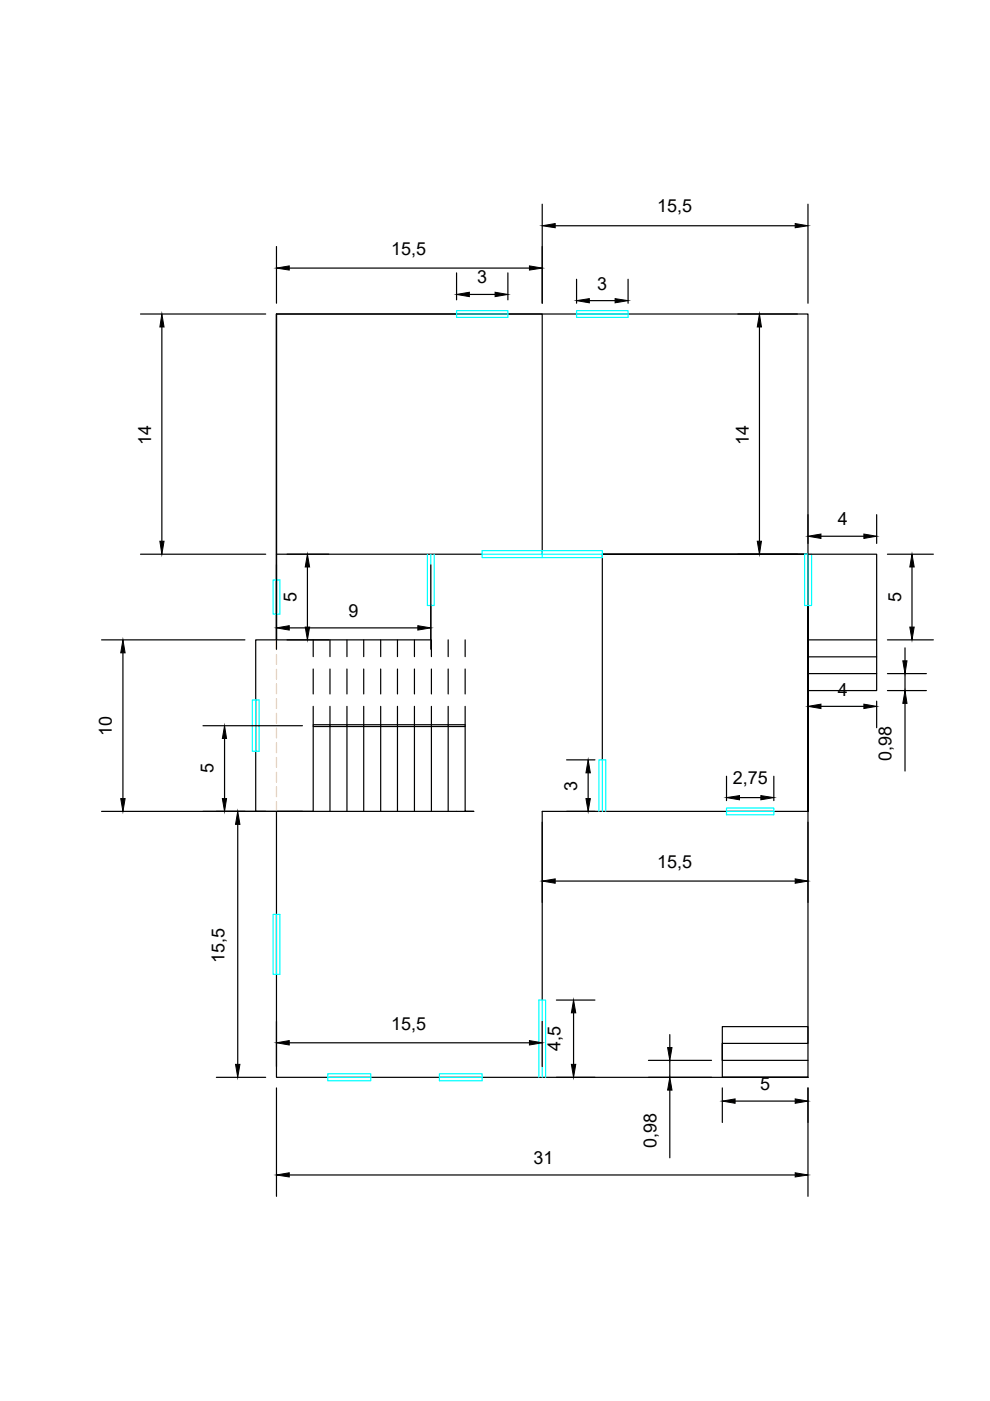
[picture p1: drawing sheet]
<svg xmlns="http://www.w3.org/2000/svg" width="210mm" height="297mm" viewBox="0 0 210 297" stroke-linecap="round" stroke-linejoin="round" font-family="sans-serif">
<!-- layer: 0 -->
<g fill="none" stroke="#000" stroke-width=".25">
<path d="M58.6 52.3v12M61.3 56.8h51M96.8 57.9v5.7M107.7 57.9v5.7M115 43.3v21M117.7 47.9h50.9M122.2 59.2v5.1M133.2 59.2v5.1M171.3 43.3v21M29.8 66.6h26.5M34.3 69.3v45.5M58.6 66.6h56.4v50.9"/>
<path d="M58.6 66.6v50.9h43.6M58.6 66.6v71.1M99.5 62.4h5.5M125 63.7h5.4M156.4 66.6h12.7M161 69.3v45.5M29.8 117.5h26.5M58.6 117.5v18.2h32.7v-7.3M60.9 117.5h8.8M91.3 119.7v18M171.3 117.5h-43.6h43.6v36.4M171.3 117.5v54.5v-54.5h-43.6v43.6"/>
<path d="M171.3 117.5h14.6v18.2h-14.6M171.3 109.1v6.1M174.1 113.7h9.1M185.9 109.1v6.1M188.2 117.5h9.7M21.5 135.7h30.4M26.1 138.4v30.9M60.9 135.7h8.8M61.3 133.1h27.3M65.2 120.2v12.8M66.4 135.7v3.5M70 135.7v3.5"/>
<path d="M73.6 135.7v3.5M77.1 135.7v3.5M80.7 135.7v3.5M84.3 135.7v3.5M87.9 135.7v3.5M91.5 135.7v3.5M95 135.7v3.5M98.6 135.7v3.5M171.3 139.3h14.6M185.9 135.7v10.7h-14.6M188.2 135.7h9.7M191.9 137.4v2.7"/>
<path d="M193.4 120.2v12.8M43 153.9h21.1M47.6 156.6v12.7M66.4 149.8v22.2h-12.2v-36.3h4.4v-69.1h112.7v105.4M66.4 154h32.2M66.4 153.7h32.2M66.4 141.8v5.3M70 141.8v5.3M70 149.8v22.2M73.6 141.8v5.3M73.6 149.8v22.2M77.1 141.8v5.3"/>
<path d="M77.1 149.8v22.2M80.7 141.8v5.3M80.7 149.8v22.2M84.3 141.8v5.3M84.3 149.8v22.2M87.9 141.8v5.3M87.9 149.8v22.2M91.5 141.8v5.3M91.5 149.8v22.2M95 141.8v5.3M95 149.8v22.2M98.6 149.8v22.2h1.8h-78.9"/>
<path d="M98.6 141.8v5.3M171.3 142.8h14.6M171.3 148.7v5.6M174.1 149.8h9.1M185.9 148.7v5.6M188.2 142.8h8.2M188.2 146.4h8.2M191.9 142.8v3.6M191.9 149.1v14.4M50.4 174.8v50.9M58.6 172v56.4h112.7v-56.4M120.1 161.1h6"/>
<path d="M124.7 163.9v5.4M154 164.6v5.1M156.8 169.1h4.5M164.1 164.6v5.1M171.3 172h-56.3v40M171.3 174.3v17M117.7 186.8h50.9M58.6 216.6v9.5M115 216.6v9.5M118 212h8.1M121.6 214.7v11M142 219.4v2.7"/>
<path d="M45.9 228.4h10.4M58.6 230.7v22.9M61.3 221.1h51M118 228.4h8.1M137.5 228.4h13.4M137.5 224.8h13.4M142 224.8v3.6M142 231.1v14.4M153.1 230.7v7.3M155.9 233.5h12.7M171.3 224.8h-18.2v-3.6h18.2v-3.5h-18.2v10.7h18.2h-18.2M171.3 230.7v22.9"/>
<path d="M61.3 249.1h107.3"/>
</g>
<!-- layer: Openings -->
<g fill="none" stroke="#0ff" stroke-width=".25">
<path d="M96.8 65.9h10.9v1.4h-10.9zM96.8 66.6h10.9M122.2 65.9h11v1.4h-11zM122.2 66.6h11M90.6 117.5v10.9h1.5v-10.9M91.3 117.5v10.9M102.2 116.7h12.8v1.5h-12.8zM102.2 117.5h25.5M115 116.7h12.7v1.5h-12.7M170.6 117.5h1.5v10.9h-1.5zM171.3 117.5v10.9M57.9 123h1.4v7.2h-1.4z"/>
<path d="M58.6 123v7.2M53.5 148.4h1.4v10.9h-1.4zM54.2 148.4v10.9M127 172v-10.9h1.4v10.9M127.7 161.1v10.9M154 171.3h10.1v1.4h-10.1zM154 172h10.1M57.9 193.9h1.4v12.7h-1.4zM58.6 193.9v12.7M115 212v16.4M69.5 227.7h9.1v1.4h-9.1zM69.5 228.4h9.1"/>
<path d="M93.2 227.7h9v1.4h-9zM93.2 228.4h9M114.2 228.4v-16.4h1.5v16.4"/>
</g>
<!-- layer: Dotted -->
<path d="M58.6 135.7v2M58.6 138.8v2.1M58.6 141.9v2.1M58.6 145v2.1M58.6 148.2v2M58.6 151.2v2.1M58.6 154.4v2M58.6 157.5v2.1M58.6 160.6v2.1M58.6 163.7v2.1M58.6 166.8v2.1M58.6 170v2" fill="none" stroke="#ffbf7f" stroke-width=".25"/>
<!-- layer: 0 -->
<g fill="#000" stroke="#000" stroke-width=".21">
<path d="M58.6 56.8l2.7-.4v.9zM112.3 56.4l2.7 .4-2.7 .5zM115 47.9l2.7-.5v.9zM168.6 47.4l2.7 .5-2.7 .4zM34.3 66.6l.5 2.7h-.9zM96.8 62.4l2.7-.4v.9zM105 62l2.7 .4-2.7 .5zM122.2 63.7l2.8-.4v.9zM130.4 63.3l2.8 .4-2.8 .5zM161 66.6l.4 2.7h-.8zM33.9 114.8h.9l-.5 2.7zM160.6 114.8h.8l-.4 2.7z"/>
<path d="M171.3 113.7l2.8-.5v1zM183.2 113.2l2.7 .5-2.7 .5zM26.1 135.7l.4 2.7h-.9zM58.6 133.1l2.7-.4v.9zM65.2 117.5l.4 2.7h-.9zM64.7 133h.9l-.4 2.7zM88.6 132.7l2.7 .4-2.7 .5zM193.4 117.5l.4 2.7h-.9zM192.9 133h.9l-.4 2.7zM47.6 153.9l.4 2.7h-.9zM171.3 149.8l2.8-.5v.9zM183.2 149.3l2.7 .5-2.7 .4z"/>
<path d="M191.4 140.1h.9l-.4 2.7zM191.9 146.4l.4 2.7h-.9zM25.6 169.3h.9l-.4 2.7zM47.1 169.3h.9l-.4 2.7zM50.4 172l.5 2.8h-1zM124.7 161.1l.5 2.8h-1zM124.2 169.3h1l-.5 2.7zM154 169.1l2.8-.4v.9zM161.3 168.7l2.8 .4-2.8 .5zM115 186.8l2.7-.5v1zM168.6 186.3l2.7 .5-2.7 .5zM121.6 212l.5 2.7h-1z"/>
<path d="M49.9 225.7h1l-.5 2.7zM58.6 221.1l2.7-.5v1zM112.3 220.6l2.7 .5-2.7 .5zM121.1 225.7h1l-.5 2.7zM141.5 222.1h1l-.5 2.7zM142 228.4l.5 2.7h-1zM153.1 233.5l2.8-.5v.9zM168.6 233l2.7 .5-2.7 .4zM58.6 249.1l2.7-.4v.8zM168.6 248.7l2.7 .4-2.7 .4z"/>
</g>
<g font-size="3.8">
<text x="139.3" y="45">15,5</text>
<text x="83" y="54">15,5</text>
<text x="101.2" y="60.1">3</text>
<text x="126.6" y="61.4">3</text>
<text x="32.1" y="94.3" transform="rotate(-90 32.1 94.3)">14</text>
<text x="158.7" y="94.3" transform="rotate(-90 158.7 94.3)">14</text>
<text x="177.6" y="111.4">4</text>
<text x="62.9" y="127.7" transform="rotate(-90 62.9 127.7)">5</text>
<text x="73.9" y="130.8">9</text>
<text x="191" y="127.7" transform="rotate(-90 191 127.7)">5</text>
<text x="177.6" y="147.5">4</text>
<text x="23.7" y="156.1" transform="rotate(-90 23.7 156.1)">10</text>
<text x="189" y="161.4" transform="rotate(-90 189 161.4)">0,98</text>
<text x="45.3" y="164" transform="rotate(-90 45.3 164)">5</text>
<text x="122.4" y="167.6" transform="rotate(-90 122.4 167.6)">3</text>
<text x="155.3" y="166.3">2,75</text>
<text x="139.3" y="184">15,5</text>
<text x="47.6" y="204.1" transform="rotate(-90 47.6 204.1)">15,5</text>
<text x="83" y="218.3">15,5</text>
<text x="118.8" y="222.8" transform="rotate(-90 118.8 222.8)">4,5</text>
<text x="161.2" y="231.1">5</text>
<text x="139.2" y="243.4" transform="rotate(-90 139.2 243.4)">0,98</text>
<text x="113.1" y="246.8">31</text>
</g>
</svg>
